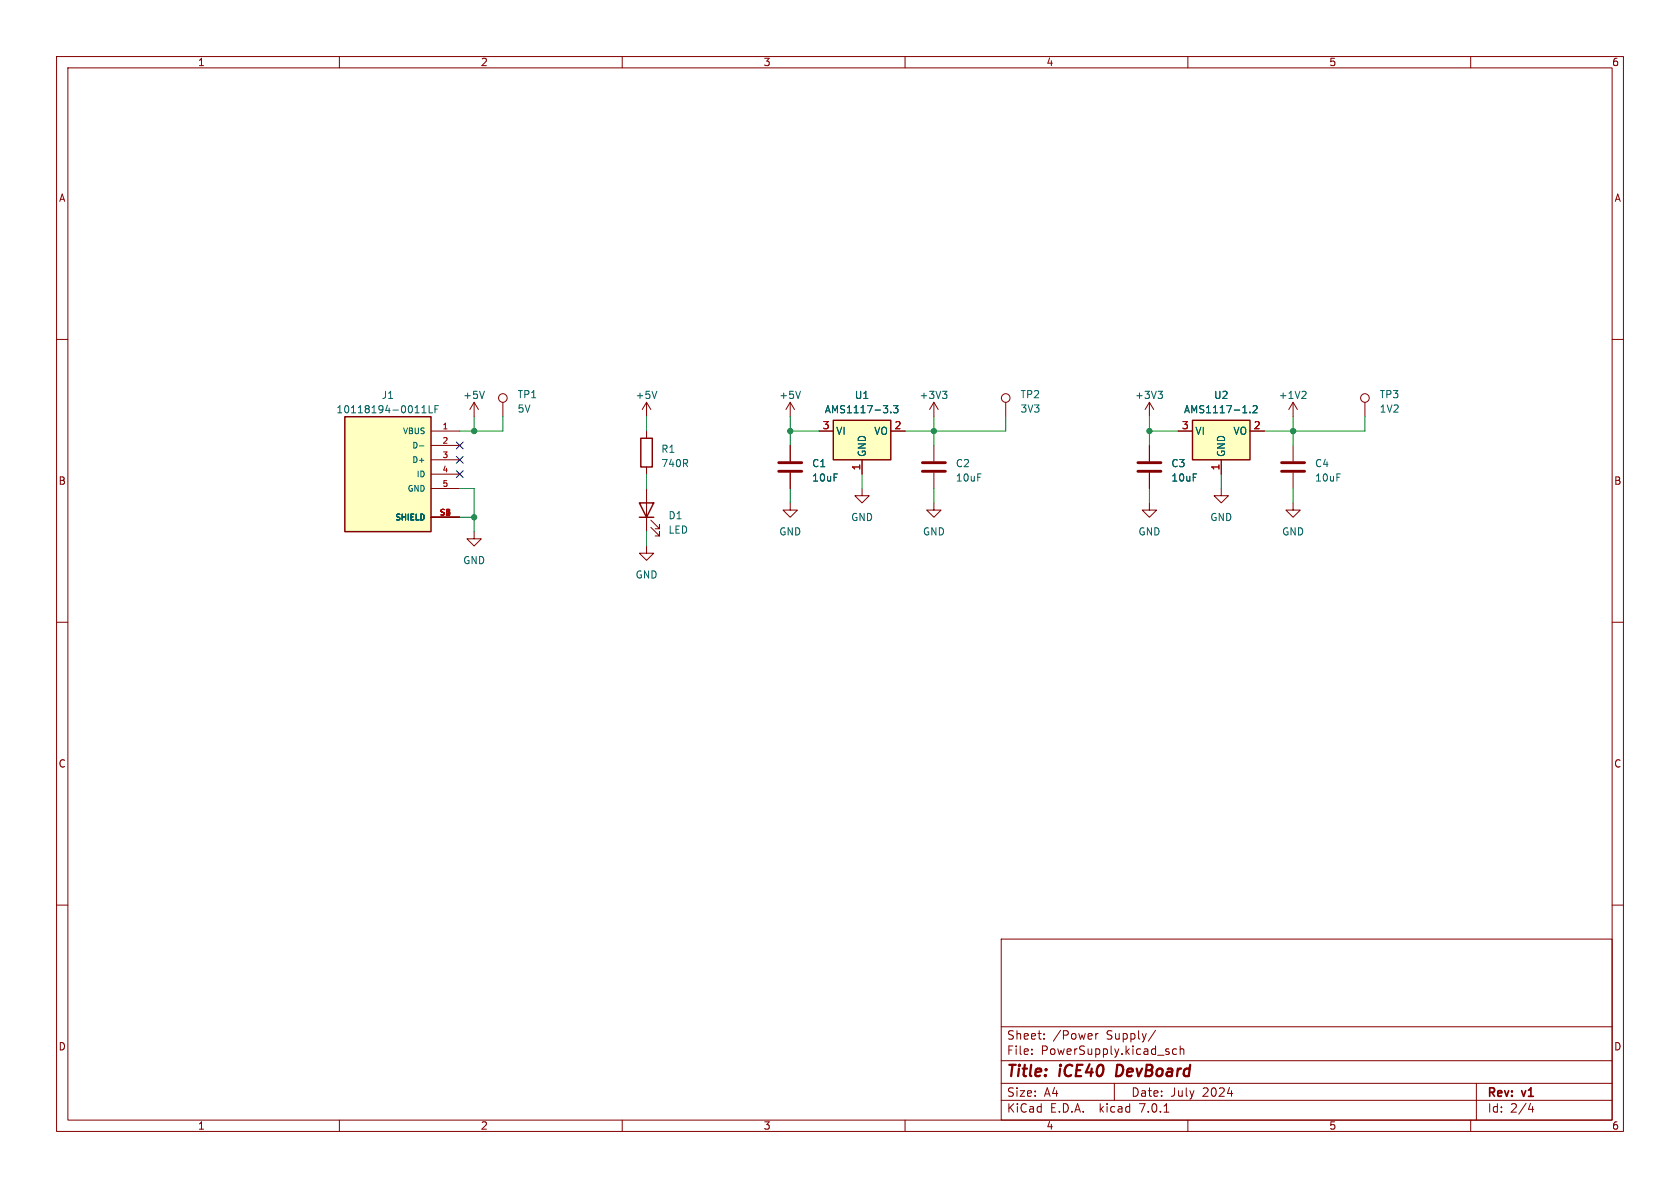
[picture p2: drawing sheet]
<svg xmlns="http://www.w3.org/2000/svg" width="297mm" height="210mm" viewBox="0 0 297 210" stroke-linecap="round" stroke-linejoin="round" font-family="sans-serif">
<g fill="none" stroke="#840000" stroke-width=".18">
<path d="M10 10h277v190h-277zM12 12h273v186h-273zM60 10v2M110 10v2M160 10v2M210 10v2M260 10v2M10 60h2M285 60h2M76.2 76.2h5.1M76.2 78.7h5.1M83.8 71.1l-.7 1.3"/>
<path d="M83.8 71.1v2.6M83.8 71.1l.8 1.3M88.9 71.1v2.6M114.3 71.1v2.6M114.3 76.2v1.3M114.3 71.1l-.8 1.3M114.3 71.1l.8 1.3M139.7 71.1l-.8 1.3M139.7 71.1v2.6M139.7 78.7v2.8M139.7 71.1l.8 1.3M144.8 76.2h2.5"/>
<path d="M157.5 76.2h2.5M165.1 71.1v2.6M165.1 78.7v2.8M165.1 71.1l-.8 1.3M165.1 71.1l.8 1.3M177.8 71.1v2.6M203.2 71.1l-.8 1.3M203.2 71.1v2.6M203.2 78.7v2.8M203.2 71.1l.8 1.3M208.3 76.2h2.5M221 76.2h2.5"/>
<path d="M228.6 71.1v2.6M228.6 78.7v2.8M228.6 71.1l-.8 1.3M228.6 71.1l.8 1.3M241.3 71.1v2.6M76.2 81.3h5.1M76.2 83.8h5.1M76.2 86.4h5.1M76.2 91.4h5.1M83.8 94v1.3h1.3l-1.3 1.2-1.3-1.2h1.3M114.3 96.5v1.3h1.3l-1.3 1.3-1.3-1.3h1.3M114.3 82.6v1.2"/>
<path d="M114.3 86.4v7.6M115.1 93.2l1.5 1.5v-.7v.7h-.8M115.1 91.9l1.5 1.6v-.8v.8h-.8M139.7 88.9v1.3h1.3l-1.3 1.2-1.3-1.2h1.3M139.7 83.6v2.8M152.4 86.4v1.2h1.3l-1.3 1.3-1.3-1.3h1.3M152.4 81.3v2.5M165.1 88.9v1.3h1.3l-1.3 1.2-1.3-1.2h1.3M165.1 83.6v2.8M203.2 88.9v1.3h1.3l-1.3 1.2-1.3-1.2h1.3M203.2 83.6v2.8M215.9 86.4v1.2h1.3l-1.3 1.3-1.3-1.3h1.3"/>
<path d="M215.9 81.3v2.5M228.6 88.9v1.3h1.3l-1.3 1.2-1.3-1.2h1.3M228.6 83.6v2.8M10 110h2M285 110h2M10 160h2M285 160h2M177 166h108v32h-108zM60 198v2M110 198v2M160 198v2M177 194.5h108"/>
<path d="M177 191.5h108M177 187.5h108M177 181.5h108M182.4 186.3v.1M182.4 185.5v.1M184.6 183.6v.1M184.6 182.8v.1M193.7 182.7v1M194.1 182.7l-.2 .1-.2 .2M197 191.5v3M204.3 182.1l-1.3 2M205.8 196.6h.8"/>
<path d="M208 185.5l-.4-.1-.3 .3v.4l.1 .2h.6M208.6 185.5l.3-.1 .3 .1 .1 .9M208.6 184.9v1.5M210 198v2M217 193.3h.9M260 198v2M261 191.5v6.5M270.2 196.1h.9M270.9 195.6v1"/>
<circle cx="88.9" cy="70.4" r=".76"/>
<circle cx="177.8" cy="70.4" r=".76"/>
<circle cx="241.3" cy="70.4" r=".76"/>
</g>
<g fill="none" stroke="#006464" stroke-width=".18">
<path d="M74.2 78.8h.7M74.6 73h.7M74.6 72.1l.4-.4v1.3M75.9 71.7v1.3h.6M76.9 72.3h.4M77.5 71.7h-.6v1.3M85.6 69.2l-.4 1.2M116.1 69.2l-.4 1.2M141.5 69.2l-.4 1.2M157.5 72.9v.1M158 71.7h.7l-.4 .5 .4 .1v.6l-.2 .1-.5-.1M166.6 69.2h.8l-.4 .5"/>
<path d="M167.2 69.7l.2 .2v.3l-.2 .2M204.7 69.2h.8l-.4 .5M205.3 69.7l.2 .2v.3l-.2 .2M221 72.9v.1M221.5 71.8l.5-.1 .2 .4-.7 .9h.7M230.7 69.2l.2 .2-.1 .3-.7 .7h.8"/>
</g>
<path d="M61 73.7h15.2v20.3h-15.2zM113.3 77.5h2v5.1h-2zM147.3 74.3h10.2v7h-10.2zM210.8 74.3h10.2v7h-10.2zM113 88.9h2.6l-1.3 2.5zM113 91.4h2.6" fill="none" stroke="#840000" stroke-width=".25"/>
<path d="M137.7 83.3h4M137.7 81.8h4M163.1 83.3h4M163.1 81.8h4M201.2 83.3h4M201.2 81.8h4M226.6 83.3h4M226.6 81.8h4" fill="none" stroke="#840000" stroke-width=".51"/>
<g fill="#ffffc2" stroke="#ffffc2" stroke-width=".18">
<path d="M61 73.7h15.2v20.3h-15.2z"/>
<path d="M147.3 74.3h10.2v7h-10.2z"/>
<path d="M210.8 74.3h10.2v7h-10.2z"/>
</g>
<g fill="none" stroke="#009600" stroke-width=".18">
<path d="M83.8 73.7v2.5M88.9 73.7v2.5h-7.6M114.3 73.7v2.5M139.7 76.2h5.1M139.7 73.7v5M165.1 73.7v5M177.8 73.7v2.5h-17.8M203.2 76.2h5.1M203.2 73.7v5M228.6 73.7v5M241.3 73.7v2.5h-17.8M81.3 86.4h2.5v7.6"/>
<path d="M81.3 91.4h2.5M114.3 83.8v2.6M114.3 94v2.5M139.7 86.4v2.5M152.4 83.8v2.6M165.1 86.4v2.5M203.2 86.4v2.5M215.9 83.8v2.6M228.6 86.4v2.5"/>
</g>
<path d="M80.7 78.1l1.2 1.2M81.9 78.1l-1.2 1.2M80.7 80.7l1.2 1.2M80.7 83.2l1.2 1.2M81.9 80.7l-1.2 1.2M81.9 83.2l-1.2 1.2" fill="none" stroke="#000084" stroke-width=".18"/>
<g fill="#009600" stroke="#009600" stroke-width=".18">
<circle cx="139.7" cy="76.2" r=".46"/>
<circle cx="83.8" cy="76.2" r=".46"/>
<circle cx="83.8" cy="91.4" r=".46"/>
<circle cx="203.2" cy="76.2" r=".46"/>
<circle cx="165.1" cy="76.2" r=".46"/>
<circle cx="228.6" cy="76.2" r=".46"/>
</g>
<g font-size="2.8" fill="#840000">
<text x="178" y="190.8">Title:</text>
<text x="187.4" y="190.8">iCE40</text>
<text x="198" y="190.8">DevBoard</text>
</g>
<g font-size="2.1" fill="#840000">
<text x="178" y="183.9">Sheet:</text>
<text x="186.2" y="183.9">/Power</text>
<text x="195.6" y="183.9">Supply/</text>
<text x="178" y="186.6">File:</text>
<text x="184" y="186.6">PowerSupply.kicad_sch</text>
<text x="178" y="196.8">KiCad</text>
<text x="178" y="194">Size:</text>
<text x="184.6" y="194">A4</text>
<text x="185.7" y="196.8">E.D.A.</text>
<text x="194.4" y="196.8">kicad</text>
<text x="200" y="194">Date:</text>
<text x="201.5" y="196.8">7.0.1</text>
<text x="206.9" y="194">July</text>
<text x="212.6" y="194">2024</text>
<text x="263" y="194.2">Rev:</text>
<text x="263" y="196.8">Id:</text>
<text x="267" y="196.8">2/4</text>
<text x="269.2" y="194.2">v1</text>
</g>
<g font-size="1.8" fill="#840000">
<text x="35" y="11.8">1</text>
<text x="85" y="11.8">2</text>
<text x="135" y="11.8">3</text>
<text x="185" y="11.8">4</text>
<text x="235" y="11.8">5</text>
<text x="285" y="11.8">6</text>
<text x="10.4" y="35.8">A</text>
<text x="285.4" y="35.8">A</text>
<text x="10.3" y="85.8">B</text>
<text x="285.3" y="85.8">B</text>
<text x="10.3" y="135.8">C</text>
<text x="285.3" y="135.8">C</text>
<text x="10.3" y="185.8">D</text>
<text x="285.3" y="185.8">D</text>
<text x="35" y="199.8">1</text>
<text x="85" y="199.8">2</text>
<text x="135" y="199.8">3</text>
<text x="185" y="199.8">4</text>
<text x="235" y="199.8">5</text>
<text x="285" y="199.8">6</text>
</g>
<g font-size="1.8" fill="#006464">
<text x="67.4" y="70.7">J1</text>
<text x="81.8" y="70.7">+5V</text>
<text x="91.4" y="70.5">TP1</text>
<text x="112.3" y="70.7">+5V</text>
<text x="137.7" y="70.7">+5V</text>
<text x="151.1" y="70.7">U1</text>
<text x="162.5" y="70.7">+3V3</text>
<text x="180.3" y="70.5">TP2</text>
<text x="200.6" y="70.7">+3V3</text>
<text x="214.6" y="70.7">U2</text>
<text x="226" y="70.7">+1V2</text>
<text x="243.8" y="70.5">TP3</text>
<text x="59.4" y="73.2">10118194-0011LF</text>
<text x="91.4" y="73.1">5V</text>
<text x="145.7" y="73.2">AMS1117-3.3</text>
<text x="147.8" y="77">VI</text>
<text x="154.4" y="77">VO</text>
<text x="180.3" y="73.1">3V3</text>
<text x="209.2" y="73.2">AMS1117-1.2</text>
<text x="211.3" y="77">VI</text>
<text x="217.9" y="77">VO</text>
<text x="243.8" y="73.1">1V2</text>
<text x="116.8" y="80.2">R1</text>
<text x="116.8" y="82.7">740R</text>
<text x="143.5" y="82.7">C1</text>
<text x="153.2" y="80.8" transform="rotate(-90 153.2 80.8)">GND</text>
<text x="168.9" y="82.7">C2</text>
<text x="207" y="82.7">C3</text>
<text x="216.7" y="80.8" transform="rotate(-90 216.7 80.8)">GND</text>
<text x="232.4" y="82.7">C4</text>
<text x="143.5" y="85.3">10uF</text>
<text x="168.9" y="85.3">10uF</text>
<text x="207" y="85.3">10uF</text>
<text x="232.4" y="85.3">10uF</text>
<text x="118.1" y="91.9">D1</text>
<text x="118.1" y="94.5">LED</text>
<text x="137.7" y="94.8">GND</text>
<text x="150.4" y="92.3">GND</text>
<text x="163.1" y="94.8">GND</text>
<text x="201.2" y="94.8">GND</text>
<text x="213.9" y="92.3">GND</text>
<text x="226.6" y="94.8">GND</text>
<text x="81.8" y="99.9">GND</text>
<text x="112.3" y="102.4">GND</text>
</g>
<g font-size="1.8" fill="#a90000">
<text x="145.4" y="75.9">3</text>
<text x="158.1" y="75.9">2</text>
<text x="208.9" y="75.9">3</text>
<text x="221.6" y="75.9">2</text>
<text x="152.1" y="83.2" transform="rotate(-90 152.1 83.2)">1</text>
<text x="215.6" y="83.2" transform="rotate(-90 215.6 83.2)">1</text>
</g>
<g font-size="1.4" fill="#006464">
<text x="71.1" y="76.9">VBUS</text>
<text x="72.7" y="79.4">D-</text>
<text x="72.7" y="82">D+</text>
<text x="71.9" y="87.1">GND</text>
<text x="73.5" y="84.5">ID</text>
<text x="69.7" y="92.1">SHIELD</text>
</g>
<g font-size="1.4" fill="#a90000">
<text x="78.2" y="75.9">1</text>
<text x="78.2" y="78.5">2</text>
<text x="78.2" y="81">3</text>
<text x="78.2" y="83.6">4</text>
<text x="78.2" y="86.1">5</text>
<text x="77.7" y="91.2">S1</text>
<text x="78.6" y="91.2">2</text>
</g>
</svg>
